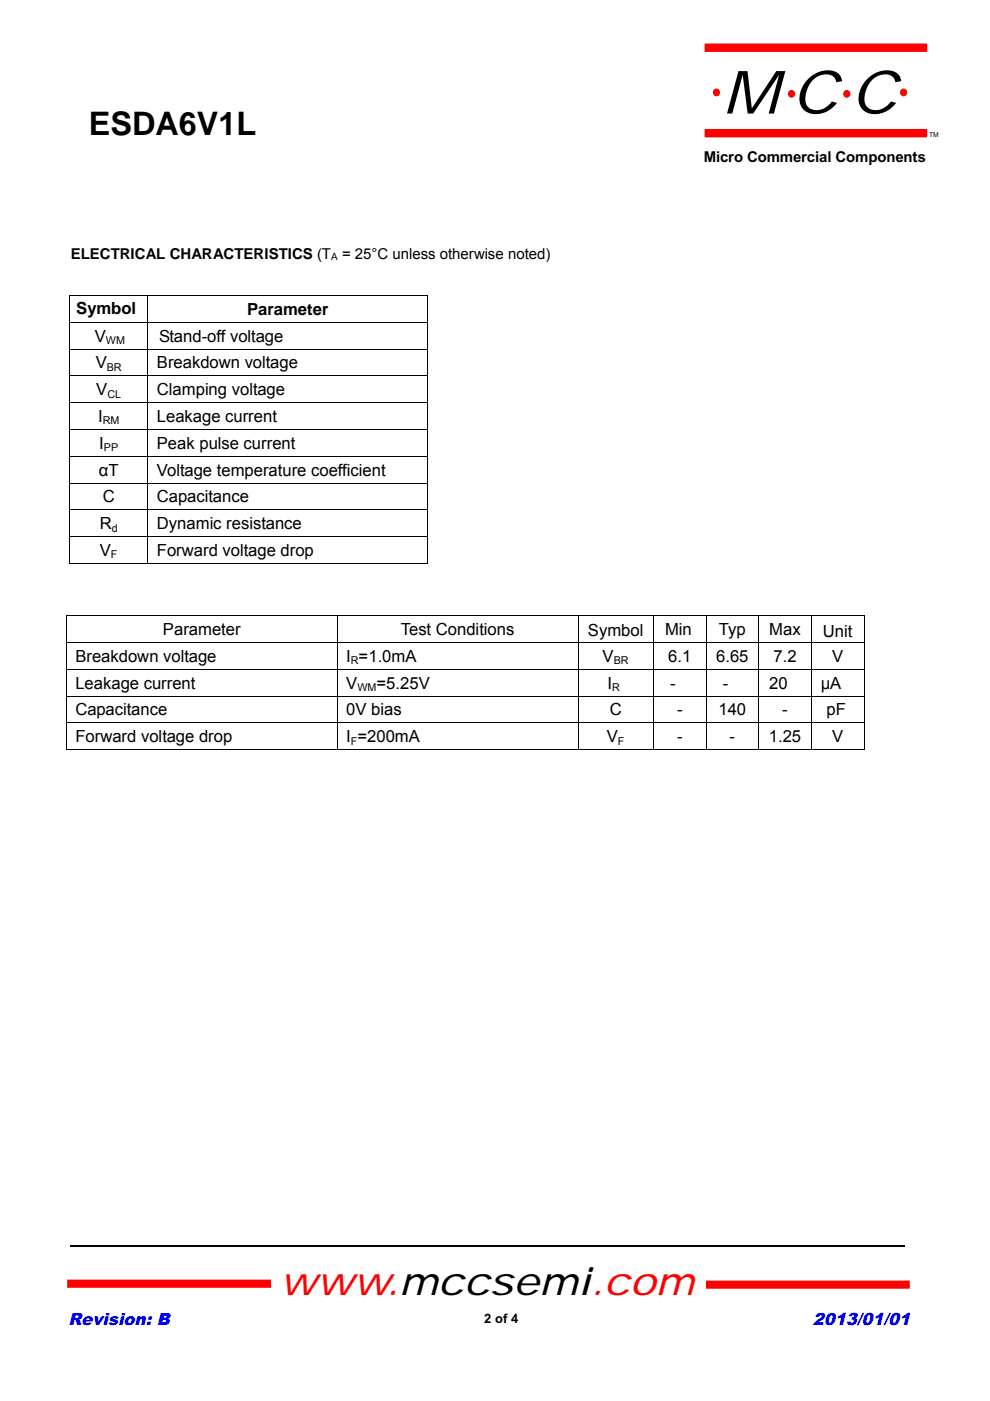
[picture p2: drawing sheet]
<svg xmlns="http://www.w3.org/2000/svg" width="210mm" height="297mm" viewBox="0 0 210 297" stroke-linecap="round" stroke-linejoin="round" font-family="sans-serif">
<path d="M14.2 272.2h43.3M149.7 272.4h43.3" fill="none" stroke="#f00" stroke-width="1.7" stroke-linecap="butt"/>
<path d="M14.8 264.3h177.1" fill="none" stroke="#000" stroke-width=".25"/>
<path d="M14.7 62.6h.2v.2h-.2zM90.7 62.6h.1v.2h-.1zM90.7 119.4h.1v.1h-.1zM14 130.5h.2v.1h-.2zM183.2 130.5h.2v.1h-.2zM183.2 158.9h.2v.1h-.2z" fill="#000"/>
<g fill="none" stroke="#000" stroke-width=".21">
<path d="M14.7 62.7h76.1M14.7 68.3h76.1M14.7 74h76.1M14.7 79.7h76.1M14.8 62.8v5.5M14.8 68.4v5.5M14.8 74.1v5.5M14.8 79.8v5.5M31.4 62.8v5.5M31.4 68.4v5.5M31.4 74.1v5.5M31.4 79.8v5.5"/>
<path d="M90.7 62.8v5.5M90.7 68.4v5.5M90.7 74.1v5.5M90.7 79.8v5.5M14.7 85.4h76.1M14.7 91.1h76.1M14.7 96.7h76.1M14.8 85.5v5.5M14.8 91.2v5.5M14.8 96.8v5.5M31.4 85.5v5.5M31.4 91.2v5.5"/>
<path d="M31.4 96.8v5.5M90.7 85.5v5.5M90.7 91.2v5.5M90.7 96.8v5.5M14.7 102.4h76.1M14.7 108.1h76.1M14.7 113.8h76.1M14.7 119.5h16.6M14.8 102.5v5.5M14.8 108.2v5.5M14.8 113.9v5.6M31.4 102.5v5.5"/>
<path d="M31.4 108.2v5.5M31.4 113.9v5.6M31.5 119.5h59.2M90.7 102.5v5.5M90.7 108.2v5.5M90.7 113.9v5.6M14 130.5h169.4M14 136.2h169.4M14.1 130.6v5.6M14.1 136.3v5.5M71.5 130.6v5.6M71.5 136.3v5.5"/>
<path d="M122.6 130.6v5.6M122.6 136.3v5.5M138.6 130.6v5.6M138.6 136.3v5.5M149.8 130.6v5.6M149.8 136.3v5.5M160.9 130.6v5.6M160.9 136.3v5.5M172.1 130.6v5.6M172.1 136.3v5.5M183.3 130.6v5.6M183.3 136.3v5.5"/>
<path d="M14 141.9h169.4M14 147.6h169.4M14 153.3h169.4M14 159h57.5M14.1 142v5.5M14.1 147.7v5.5M14.1 153.4v5.6M71.5 142v5.5M71.5 147.7v5.5M71.5 153.4v5.6M71.6 159h50.9M122.6 142v5.5"/>
<path d="M122.6 147.7v5.5M122.6 153.4v5.6M122.7 159h15.8M138.6 142v5.5M138.6 147.7v5.5M138.6 153.4v5.6M138.7 159h11M149.8 142v5.5M149.8 147.7v5.5M149.8 153.4v5.6M149.8 159h11M160.9 142v5.5"/>
<path d="M160.9 147.7v5.5M160.9 153.4v5.6M161 159h11M172.1 142v5.5M172.1 147.7v5.5M172.1 153.4v5.6M172.2 159h11M183.3 142v5.5M183.3 147.7v5.5M183.3 153.4v5.6"/>
</g>
<path d="M149.5 10.1h47.2M149.5 28.2h47.2" fill="none" stroke="#f00" stroke-width="1.8" stroke-linecap="butt"/>
<g fill="#f00" stroke="#f00" stroke-width=".25">
<circle cx="167.9" cy="19.9" r=".66"/>
<circle cx="151.9" cy="19.6" r=".66"/>
<circle cx="179.6" cy="19.9" r=".66"/>
<circle cx="191.6" cy="19.6" r=".66"/>
</g>
<text font-size="12.7" x="153.2" y="24.1">M C C</text>
<text font-size="8.2" fill="#f00" x="59.4" y="274.5">www.mccsemi.com</text>
<text font-size="6.9" x="18.8" y="28.7">ESDA6V1L</text>
<g font-size="3.6" fill="#00f">
<text x="14.5" y="280.9">Revision: B</text>
<text x="172.4" y="280.9">2013/01/01</text>
</g>
<g font-size="3.5">
<text x="16.2" y="66.6">Symbol</text>
<text x="52.4" y="66.8">Parameter</text>
<text x="20.1" y="72.4">V</text>
<text x="33.8" y="72.4">Stand-off voltage</text>
<text x="20.3" y="78.1">V</text>
<text x="20.4" y="83.8">V</text>
<text x="33.3" y="78.1">Breakdown voltage</text>
<text x="33.3" y="83.8">Clamping voltage</text>
<text x="20.8" y="89.5">I</text>
<text x="33.3" y="89.5">Leakage current</text>
<text x="21.1" y="95.2">I</text>
<text x="33.3" y="95.2">Peak pulse current</text>
<text x="21" y="100.8">αT</text>
<text x="33.3" y="100.8">Voltage temperature coefficient</text>
<text x="21.8" y="106.5">C</text>
<text x="33.3" y="106.5">Capacitance</text>
<text x="21.2" y="112.2">R</text>
<text x="33.3" y="112.2">Dynamic resistance</text>
<text x="21.2" y="117.9">V</text>
<text x="33.3" y="117.9">Forward voltage drop</text>
<text x="34.6" y="134.6">Parameter</text>
<text x="85" y="134.6">Test Conditions</text>
<text x="124.7" y="134.9">Symbol</text>
<text x="141" y="134.7">Min</text>
<text x="152.5" y="134.6">Typ</text>
<text x="163.2" y="134.6">Max</text>
<text x="174.5" y="135">Unit</text>
<text x="16" y="140.3">Breakdown voltage</text>
<text x="73.4" y="140.3">I =1.0mA</text>
<text x="127.8" y="140.3">V</text>
<text x="141.7" y="140.3">6.1</text>
<text x="151.9" y="140.3">6.65</text>
<text x="164.1" y="140.3">7.2</text>
<text x="176.5" y="140.3">V</text>
<text x="16" y="146">Leakage current</text>
<text x="73.4" y="146">V</text>
<text x="79.9" y="146">=5.25V</text>
<text x="128.8" y="146">I</text>
<text x="142.2" y="146">-</text>
<text x="153.3" y="146">-</text>
<text x="163.1" y="146">20</text>
<text x="174.1" y="146">µA</text>
<text x="16" y="151.7">Capacitance</text>
<text x="73.4" y="151.7">0V bias</text>
<text x="129.3" y="151.7">C</text>
<text x="143.6" y="151.7">-</text>
<text x="152.4" y="151.7">140</text>
<text x="165.9" y="151.7">-</text>
<text x="175.3" y="151.7">pF</text>
<text x="16" y="157.4">Forward voltage drop</text>
<text x="73.4" y="157.4">I =200mA</text>
<text x="128.7" y="157.4">V</text>
<text x="143.6" y="157.4">-</text>
<text x="154.7" y="157.4">-</text>
<text x="163.1" y="157.4">1.25</text>
<text x="176.5" y="157.4">V</text>
</g>
<g font-size="3.2">
<text x="149.3" y="34.3">Micro Commercial Components</text>
<text x="15" y="54.9">ELECTRICAL CHARACTERISTICS (T</text>
<text x="72.5" y="54.9">= 25°C unless otherwise noted)</text>
</g>
<text font-size="2.7" x="102.7" y="280.5">2 of 4</text>
<g font-size="2.3">
<text x="22.5" y="73">WM</text>
<text x="22.6" y="78.6">BR</text>
<text x="21.8" y="90">RM</text>
<text x="22.8" y="84.3">CL</text>
<text x="22" y="95.7">PP</text>
<text x="23.7" y="112.7">d</text>
<text x="23.5" y="118.4">F</text>
<text x="74.4" y="140.9">R</text>
<text x="130.2" y="140.9">BR</text>
<text x="75.8" y="146.5">WM</text>
<text x="129.8" y="146.5">R</text>
<text x="74.4" y="157.9">F</text>
<text x="131.1" y="157.9">F</text>
</g>
<text font-size="2.1" x="70.3" y="55.2">A</text>
<text font-size="1.4" x="197.1" y="29">TM</text>
</svg>
